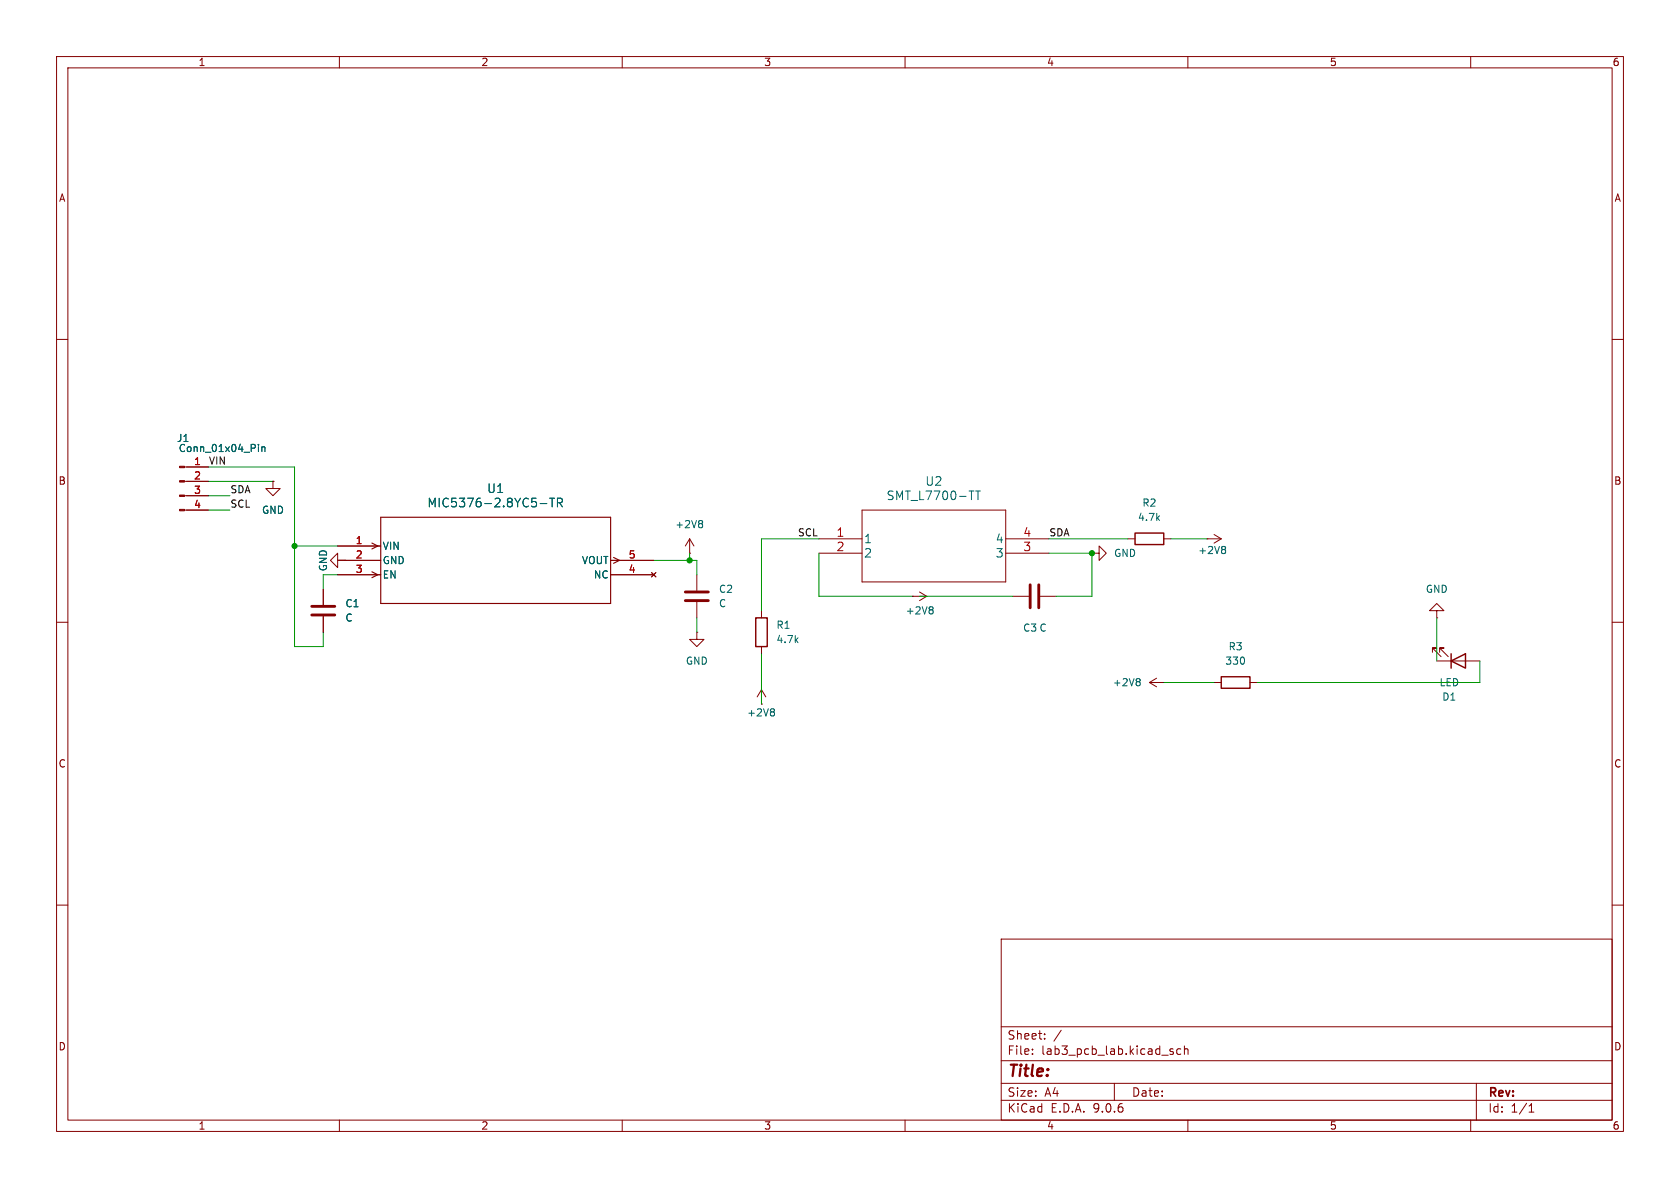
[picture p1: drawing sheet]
<svg xmlns="http://www.w3.org/2000/svg" width="297mm" height="210mm" viewBox="0 0 297 210" stroke-linecap="round" stroke-linejoin="round" font-family="sans-serif">
<g fill="none" stroke="#840000" stroke-width=".18">
<path d="M10 10h277v190h-277zM12 12h273v186h-273zM60 10v2M110 10v2M160 10v2M210 10v2M260 10v2M10 60h2M285 60h2M32.6 82.6h4.2M32.6 85.1h4.2M32.6 87.6h4.2"/>
<path d="M32.6 90.2h4.2M48.3 85.1v1.3h1.2l-1.2 1.2-1.3-1.2h1.3M48.3 85.1h.1M59.7 96.5h7.6M61 99.1h-1.3v1.2l-1.3-1.2 1.3-1.3v1.3h7.6M61 99.1h.1M107.9 99.1h7.7M121.9 97.8h.1M121.9 95.3l-.7 1.2M121.9 95.3l.8 1.2M121.9 95.3v2.5M144.8 95.3h7.6"/>
<path d="M144.8 97.8h7.6M152.4 90.2h25.4v12.7h-25.4zM177.8 95.3h7.6M177.8 97.8h7.6M193 97.8h1.3v-1.3l1.3 1.3-1.3 1.3v-1.3M193 97.8h.1M199.4 95.3h1.3M205.7 95.3h1.3M213.4 95.3h.1M213.4 95.3h2.5M214.6 94.5l1.3 .8M215.9 95.3l-1.3 .7"/>
<path d="M10 110h2M57.1 104.1v2.8M57.1 109v2.8M59.7 101.6h7.6M107.9 101.6h7.7M115.2 101.2l.8 .8M116 101.2l-.8 .8M123.2 111.8v1.2h1.3l-1.3 1.3-1.3-1.3h1.3M123.2 111.8h.1M123.2 101.6v2.8M123.2 106.4v2.8M134.6 108v1.2"/>
<path d="M134.6 114.3v1.3M161.3 105.4h.1M161.3 105.4h2.5M162.6 104.6l1.2 .8M163.8 105.4l-1.2 .8M179.1 105.4h2.8M183.9 105.4h2.8M204.5 119.9l-1.3 .8M253.2 115.3v-.7h.8h-.8l1.6 1.5M254 108h-1.3l1.3-1.3 1.3 1.3h-1.3v1.2M254 109.2h.1M254 116.8h7.6"/>
<path d="M254.5 115.3v-.7h.8h-.8l1.5 1.5M285 110h2M134.6 124.5h.1M134.6 121.9l-.7 1.3M134.6 121.9l.8 1.3M134.6 121.9v2.6M203.2 120.7h2.5M203.2 120.7l1.3 .7M205.7 120.7h.1M214.6 120.7h1.3M221 120.7h1.2M10 160h2"/>
<path d="M177 166h108v32h-108zM285 160h2M60 198v2M110 198v2M160 198v2M177 194.5h108M177 191.5h108M177 187.5h108M177 181.5h108M182.5 186.3v.1M182.5 185.5v.1M184.7 183.6v.1"/>
<path d="M184.7 182.8v.1M187.6 182.1l-1.3 2M197 191.5v3M206.9 185.8l.5 .2 .1 .1-.1 .2-.4 .1M206.9 185.5h.5M208.7 185.5l-.4-.1-.3 .3v.4l.2 .2h.5M209.4 185.5l.2-.1 .4 .1v.9M209.4 184.9v1.5M210 198v2M260 198v2M261 191.5v6.5M270.3 196.6h.9"/>
<path d="M270.3 195.5l.4-.4v1.5"/>
</g>
<g fill="none" stroke="#006464" stroke-width=".18">
<path d="M45.7 78.6v.1M45.7 79v.8M46.3 79v.8M46.3 79.1l.2-.1h.3v.8M95.5 89h1.2M97.2 88.1h.8M97.6 88.1v1.5M98.6 88.9l.7-.1 .1-.2v-.4l-.3-.1h-.5v1.5M98.9 88.9l.5 .7M124 92l.2 .3-.2 .3 .2 .2v.2l-.2 .3M172.5 86.8h.8M172.9 86.8v1.5"/>
<path d="M216.4 96.6l.3 .2-.3 .3 .3 .3v.2l-.3 .3M164.7 107.3l.3 .2-.3 .3 .3 .2v.3l-.3 .2M201.3 120l.3 .2-.3 .3 .3 .2v.3l-.3 .2M136.7 125.3l.2 .2-.2 .3 .2 .3v.2l-.2 .3"/>
</g>
<path d="M200.7 94.2h5v2.1h-5zM133.6 109.2h2v5.1h-2zM215.9 119.6h5.1v2.1h-5.1zM256.5 116.8l2.6-1.2v2.5zM256.5 115.6v2.5" fill="none" stroke="#840000" stroke-width=".25"/>
<path d="M65.7 96l1.1 .5-1.1 .5M67.3 91.4h40.6v15.3h-40.6zM108.5 98.5l1 .6-1 .5M65.7 101.1l1.1 .5-1.1 .5" fill="none" stroke="#840000" stroke-width=".2"/>
<g fill="#840000" stroke="#840000" stroke-width=".18">
<path d="M31.7 82.4h.9v.3h-.9z"/>
<path d="M31.7 85h.9v.2h-.9z"/>
<path d="M31.7 87.5h.9v.3h-.9z"/>
<path d="M31.7 90h.9v.3h-.9z"/>
</g>
<path d="M55.1 107.2h4.1M55.1 108.7h4.1M121.2 104.6h4M121.2 106.2h4M182.1 103.4v4M183.6 103.4v4" fill="none" stroke="#840000" stroke-width=".51"/>
<g fill="none" stroke="#009600" stroke-width=".18">
<path d="M36.8 82.6h15.3v31.7h5v-2.5M36.8 87.6h3.8M36.8 85.1h11.5M36.8 90.2h3.8M52.1 96.5h7.6M59.7 99.1h1.3M115.6 99.1h7.6v2.5M121.9 97.8v1.3M144.8 95.3h-10.2v12.7M144.8 97.8v7.6h16.5M185.4 95.3h14M185.4 97.8h7.6v7.6h-6.3"/>
<path d="M207 95.3h6.4M59.7 101.6h-2.6v2.5M123.2 109.2v2.6M134.6 115.6v8.9M162.6 105.4h16.5M254 109.2v7.6M261.6 116.8v3.9h-39.4M205.7 120.7h8.9"/>
</g>
<g fill="#009600" stroke="#009600" stroke-width=".18">
<circle cx="121.9" cy="99.1" r=".46"/>
<circle cx="52.1" cy="96.5" r=".46"/>
<circle cx="193" cy="97.8" r=".46"/>
</g>
<text font-size="2.8" fill="#840000" x="178" y="190.9">Title:</text>
<g font-size="2.1" fill="#006464">
<text x="75.5" y="89.9">MIC5376-2.8YC5-TR</text>
<text x="86" y="87.4">U1</text>
<text x="156.6" y="88.6">SMT_L7700-TT</text>
<text x="163.5" y="86.1">U2</text>
<text x="152.7" y="96.2">1</text>
<text x="152.7" y="98.8">2</text>
<text x="176" y="96.2">4</text>
<text x="176" y="98.8">3</text>
</g>
<g font-size="2.1" fill="#a90000">
<text x="147.8" y="95">1</text>
<text x="180.8" y="95">4</text>
<text x="147.8" y="97.5">2</text>
<text x="180.8" y="97.5">3</text>
</g>
<g font-size="2.1" fill="#840000">
<text x="178" y="184">Sheet:</text>
<text x="178" y="186.7">File:</text>
<text x="184.1" y="186.7">lab3_pcb_lab.kicad_sch</text>
<text x="178" y="196.9">KiCad</text>
<text x="178" y="194.1">Size:</text>
<text x="184.7" y="194.1">A4</text>
<text x="185.7" y="196.9">E.D.A.</text>
<text x="193.3" y="196.9">9.0.6</text>
<text x="200" y="194.1">Date:</text>
<text x="263" y="194.3">Rev:</text>
<text x="263" y="196.9">Id:</text>
<text x="267.1" y="196.9">1/1</text>
</g>
<g font-size="1.8" fill="#840000">
<text x="35" y="11.9">1</text>
<text x="85" y="11.9">2</text>
<text x="135" y="11.9">3</text>
<text x="185" y="11.9">4</text>
<text x="235" y="11.9">5</text>
<text x="285" y="11.9">6</text>
<text x="10.3" y="35.9">A</text>
<text x="285.3" y="35.9">A</text>
<text x="10.3" y="85.9">B</text>
<text x="285.3" y="85.9">B</text>
<text x="10.3" y="135.9">C</text>
<text x="285.3" y="135.9">C</text>
<text x="10.3" y="185.9">D</text>
<text x="285.3" y="185.9">D</text>
<text x="35" y="199.9">1</text>
<text x="85" y="199.9">2</text>
<text x="135" y="199.9">3</text>
<text x="185" y="199.9">4</text>
<text x="235" y="199.9">5</text>
<text x="285" y="199.9">6</text>
</g>
<g font-size="1.8" fill="#006464">
<text x="31.2" y="78.3">J1</text>
<text x="31.5" y="80.1">Conn_01x04_Pin</text>
<text x="201.9" y="89.8">R2</text>
<text x="46.2" y="91">GND</text>
<text x="119.3" y="93.6">+2V8</text>
<text x="201.1" y="92.3">4.7k</text>
<text x="58" y="101.1" transform="rotate(-90 58 101.1)">GND</text>
<text x="67.6" y="97.4">VIN</text>
<text x="67.6" y="99.9">GND</text>
<text x="102.8" y="99.9">VOUT</text>
<text x="196.9" y="98.7">GND</text>
<text x="211.7" y="98.1">+2V8</text>
<text x="61" y="107.5">C1</text>
<text x="67.6" y="102.5">EN</text>
<text x="104.9" y="102.5">NC</text>
<text x="127" y="105">C2</text>
<text x="127" y="107.5">C</text>
<text x="252" y="105">GND</text>
<text x="61" y="110.1">C</text>
<text x="137.2" y="111.4">R1</text>
<text x="137.2" y="113.9">4.7k</text>
<text x="160" y="108.8">+2V8</text>
<text x="180.8" y="111.9">C3 C</text>
<text x="121.2" y="117.7">GND</text>
<text x="216.5" y="117.7">330</text>
<text x="217.1" y="115.2">R3</text>
<text x="196.6" y="121.5">+2V8</text>
<text x="254.4" y="121.5">LED</text>
<text x="254.9" y="124.1">D1</text>
<text x="132" y="126.8">+2V8</text>
</g>
<g font-size="1.8" fill="#a90000">
<text x="34.2" y="82.3">1</text>
<text x="34.2" y="84.8">2</text>
<text x="34.2" y="87.4">3</text>
<text x="34.2" y="89.9">4</text>
<text x="62.8" y="96.3">1</text>
<text x="62.8" y="98.8">2</text>
<text x="62.8" y="101.3">3</text>
<text x="111.1" y="98.8">5</text>
<text x="111.1" y="101.3">4</text>
</g>
<g font-size="1.8" fill="#0f0f0f">
<text x="36.8" y="82.2">VIN</text>
<text x="40.6" y="87.3">SDA</text>
<text x="40.6" y="89.8">SCL</text>
<text x="141" y="94.9">SCL</text>
<text x="185.4" y="94.9">SDA</text>
</g>
</svg>
